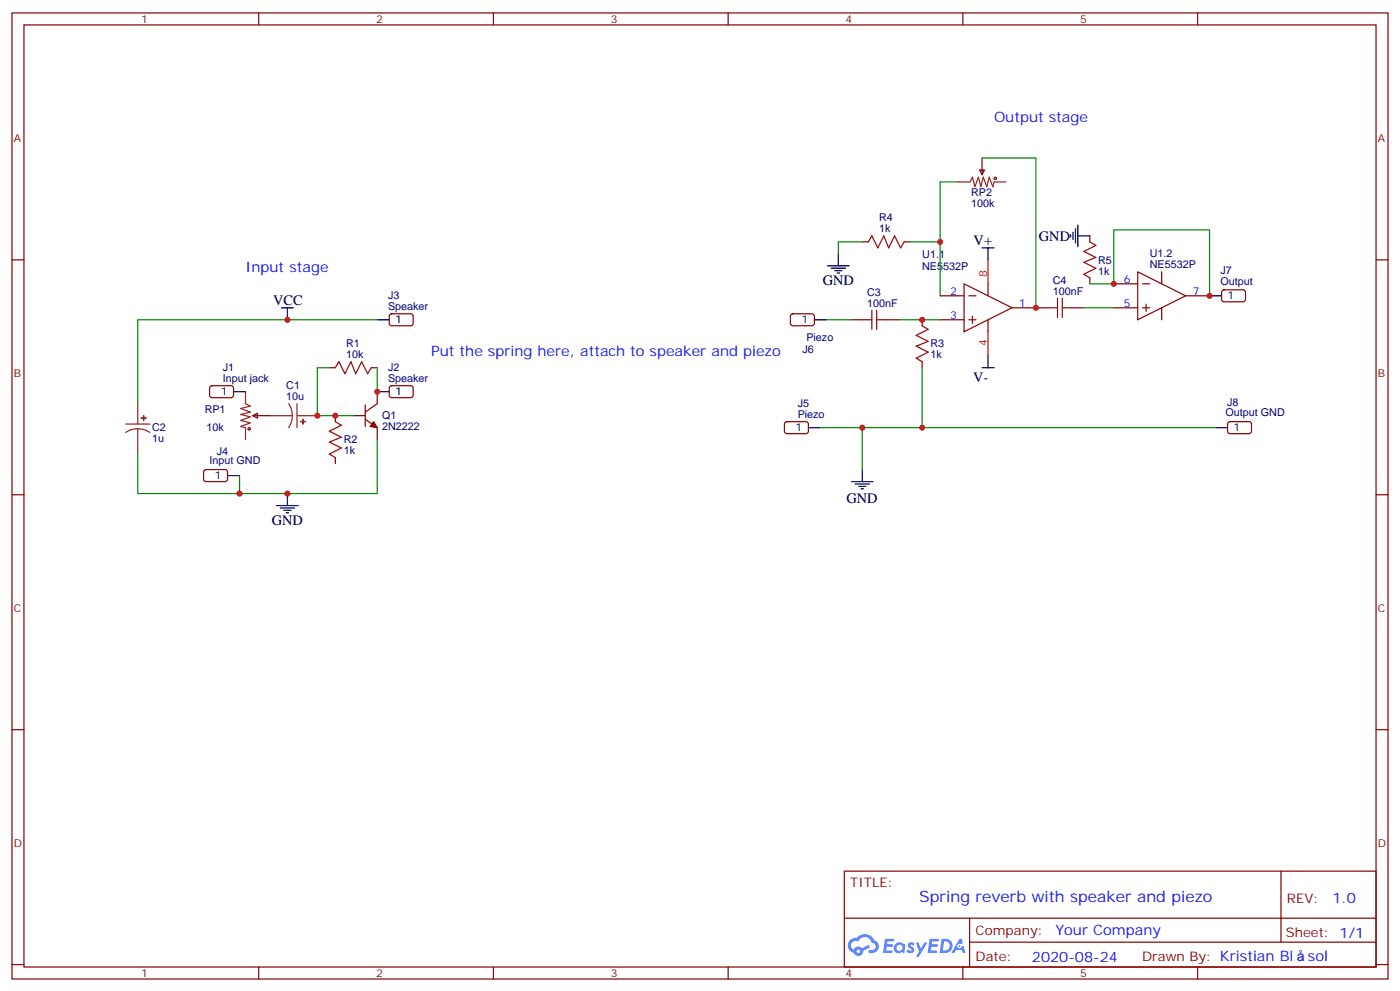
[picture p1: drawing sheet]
<svg xmlns="http://www.w3.org/2000/svg" width="412mm" height="292mm" viewBox="0 0 412 292" stroke-linecap="round" stroke-linejoin="round" font-family="sans-serif">
<g fill="none" stroke="#870000" stroke-width=".35">
<path d="M3.5 3.8h405.4v284.3h-405.4zM7.1 7.3h398.2v277.3h-398.2zM76.2 3.8v3.5M145.3 3.8v3.5M214.5 3.8v3.5M283.6 3.8v3.5M352.8 3.8v3.5M3.5 76.5h3.6M405.3 76.5h3.6M3.5 145.6h3.6M405.3 145.6h3.6M3.5 214.8h3.6"/>
<path d="M405.3 214.8h3.6M248.7 256.4h156.6v28.2h-156.6zM377.3 256.4v20.9M248.7 270.2h156.5M285.6 277.3h119.6M285.6 270.2v14.2M3.5 283.9h3.6M76.2 284.6v3.5M145.3 284.6v3.5M214.5 284.6v3.5M283.6 284.6v3.5M352.8 284.6v3.5"/>
<path d="M405.3 283.9h3.6"/>
</g>
<g fill="#5487ff">
<path d="M267.7 277.6a1.22 1.22 0 0 1 1.7 .2l-.4 .6a.47 .47 0 0 0-.3-.4 .47 .47 0 0 0-.5 .2l.1 .2a1.14 1.14 0 0 1 .8 1.8 1.14 1.14 0 0 1-1.9 0l-.2-.2 .5-.6 .7 .5a.29 .29 0 0 0 .3-.3 .29 .29 0 0 0-.2-.3 1.04 1.04 0 0 1-.6-1.7z"/>
<path d="M260.7 276.3h2.4l.3 .2-.2 .5-1.8 .1-.1 .8h1.5l.3 .4-.3 .4h-1.6l-.2 1.1h1.7l.2 .3-.2 .3-2.6 .1z"/>
<path d="M273.8 276.3h2.4l.3 .2-.1 .5-1.8 .1-.2 .8h1.6l.3 .4-.4 .4h-1.6l-.1 1.1h1.7l.2 .3-.2 .3-2.6 .1z"/>
<path d="M282.6 276.3h.7l.3 1.3-.6 .3a.69 .69 0 0 0-1 .3 .69 .69 0 0 0 .4 .9 .69 .69 0 0 0 .9-.6l.5-.2 .6 2.2h-.8l-.2-.9h-1.8l-.5 .9h-.8z"/>
<path d="M269.8 277.4h.8l.6 1.8 1.1-1.8h.9l-2.6 4.2h-.8l.9-1.5z"/>
<path d="M277.4 276.3l-.6 4.2h1.3a2.11 2.11 0 0 0 2.5-2.1 2.11 2.11 0 0 0-2.5-2.1zM278.1 277.1a1.39 1.39 0 0 1 1.7 1.4 1.39 1.39 0 0 1-1.8 1.3h-.3z"/>
<path d="M263.7 277.9a1.54 1.54 0 0 0-.1 2.2 1.54 1.54 0 0 0 2.2 .1l.6 .3 .3-2.3-.2-.3h-.4a1.49 1.49 0 0 0-2.4 0zM264 278.9a.94 .94 0 0 1 1.8 0 .94 .94 0 0 1-1.8 0z"/>
<path d="M250.4 276.7a2.18 2.18 0 0 0 1.1 3.7 1.44 1.44 0 0 0 1.6 .9 1.44 1.44 0 0 0 1.2-1.4l2-1.1-.5-.7-1.9 1a1.47 1.47 0 0 0-2.4 .4 1.39 1.39 0 0 1-.7-1.9 1.39 1.39 0 0 1 2-.5 2.12 2.12 0 0 1 2.2-1.3 2.12 2.12 0 0 1 1.9 1.7 1.14 1.14 0 0 1 1.1 1.4 1.14 1.14 0 0 1-1.7 .7 .43 .43 0 0 0-.5 .4 .43 .43 0 0 0 .4 .5 1.98 1.98 0 0 0 2.5-1.2 1.98 1.98 0 0 0-1.2-2.6 3.1 3.1 0 0 0-5.3-.6l-.9 .1zM252.3 280a.55 .55 0 0 1 1.1 0 .55 .55 0 0 1-1.1 0z"/>
<circle cx="282.6" cy="278.4" r=".26"/>
</g>
<path d="M282.2 53.6h3.6l.7-1.5 .7 2.9 1-2.9 .7 2.9 .7-2.9 1.1 2.9 .7-2.9 1.1 2.9 .3-1.4h3.5M40.6 118.8v6M72.3 115.3v3.5l1.4 .7-2.8 .7 2.8 1.1-2.8 .7 2.8 .7-2.8 1.1 2.8 .7-2.8 1 1.4 .4v3.5M85 118.8l.8 1.7 .3 1.8M87.5 118.8v7.1M37 124.8h7.1M40.6 126.2l-1.9 .3-1.7 .8M40.6 126.2l1.8 .3 1.7 .8M40.6 126.2v6.7M79.4 122.3h6.7M86.1 122.3l-.3 1.9-.8 1.7M87.5 122.3h6" fill="none" stroke="#8c2424" stroke-width=".35"/>
<g fill="#8c2424" stroke="#8c2424" stroke-width=".35">
<path d="M89.2 123.4l.1 1.4z"/>
<path d="M88.5 124.1h1.5z"/>
<path d="M41.6 123l1.4 .1z"/>
<path d="M42.3 122.3v1.5z"/>
</g>
<g fill="none" stroke="#870000" stroke-width=".35">
<path d="M288.6 50h1.4l-.7 1.4zM289.3 46.5v4.9M254 71.2h1.8M266.3 71.2h1.8M321 69.4v1.8M114.9 92.6l.5-.2h5.9l.4 .7-.1 2.4-.6 .4-5.9-.1-.4-.6v-2.1zM233.1 92.6l.4-.2h6l.4 .7-.1 2.4-.6 .4-5.9-.1-.5-.6v-2.1zM250.5 94.1h3.5M261.1 94.1h3.5M271.6 94.1v1.8M276.9 87.1h7.1M276.9 94.1h7.1"/>
<path d="M284 83.5l14.1 7.1-14.1 7zM285.4 87.1h2.1M285.4 94.1h2.1M286.5 93.1v2.1M291 83.5v3.6M291 94.1v3.5M298.1 90.6h10.6M315.7 90.6h3.6M321 81.8v1.7M328.1 90.6h7M328.1 83.5h7M335.1 80l14.1 7.1-14.1 7z"/>
<path d="M336.5 90.6h2.2M336.5 83.5h2.2M337.6 89.5v2.2M342.2 80v3.5M342.2 90.6v3.5M349.2 87.1h7.1M360.1 85.5l.4-.2 6 .1 .4 .6-.1 2.4-.6 .4h-5.9l-.5-.7v-2.1zM62 113.7l.4-.2 6 .1 .4 .6-.1 2.4-.6 .5-5.9-.1-.5-.7v-2.1zM97 108.2h1.8M107.6 119.2v6.3M109.4 108.2h1.7M111.1 115.3v3.5l-3.5 2.5"/>
<path d="M114.9 113.7l.5-.2 5.9 .1 .4 .6-.1 2.4-.6 .5-5.9-.1-.4-.7v-2.1zM271.6 106.5v1.7M60.2 138.4l.5-.2 5.9 .1 .4 .6v2.4l-.7 .4h-5.9l-.4-.7v-2.1zM74.4 122.3l1.4-.7v1.4zM74.4 122.3h5M98.8 122.3v1.8M98.8 134.7v1.8M104.1 122.3h3.5M107.6 123.4l3.5 2.5v3.5M231.3 124.3l.5-.2 5.9 .1 .4 .6v2.4l-.7 .4h-5.9l-.4-.7v-2.1zM361.8 124.3l.5-.2 5.9 .1 .5 .6-.1 2.4-.7 .4h-5.9l-.4-.7v-2.1z"/>
</g>
<g fill="none" stroke="#a10000" stroke-width=".35">
<path d="M255.8 71.2l1-1.8 1.8 3.6 1.7-3.6 1.5 3.6 1.7-3.6 1.8 3.6 1-1.8M321 71.2l1.8 1-3.5 1.8 3.5 1.8-3.5 1.4 3.5 1.8-3.5 1.7 1.7 1.1M254 94.1h2.8M256.8 91.3v5.6M258.2 94.1h2.9M258.2 91.3v5.6M271.6 95.9l1.8 1-3.5 1.8 3.5 1.8-3.5 1.4 3.5 1.7-3.5 1.8 1.7 1.1M308.7 90.6h2.8M311.5 87.8v5.6M312.9 90.6h2.8M312.9 87.8v5.6M98.8 108.2l1-1.7 1.8 3.5 1.8-3.5 1.4 3.5 1.7-3.5 1.8 3.5 1.1-1.8"/>
<path d="M98.8 124.1l1.7 1.1-3.5 1.7 3.5 1.8-3.5 1.4 3.5 1.8-3.5 1.7 1.8 1.1"/>
<circle cx="293.2" cy="52.5" r=".35"/>
<circle cx="73.4" cy="126.2" r=".35"/>
</g>
<path d="M110.1 124.1l1 1.8-2.1-.4z" fill="#870000" stroke="#870000" stroke-width=".35"/>
<g fill="none" stroke="#008700" stroke-width=".35">
<path d="M282.2 53.6h-5.3v33.5M289.3 46.5h15.9v44.1M254 71.2h-7.1v3.5M268.1 71.2h8.8M111.1 94.1h-70.5v24.7M243.4 94.1h7.1M264.6 94.1h12.3M319.3 90.6h8.8M321 83.5h7.1v-15.8h28.2v19.4M97 108.2h-3.5v14.1h10.6M111.1 108.2v7.1M271.6 108.2v17.7"/>
<path d="M70.6 140v5.3M111.1 129.4v15.9h-70.5v-12.4M241.7 125.9h12.3v12.3M254 125.9h104.1"/>
</g>
<g fill="none" stroke="#000" stroke-width=".35">
<path d="M243.8 78.2h6.3M244.8 79h4.3M245.9 79.7h2.1M246.9 74.7v3.5M289.3 73h3.5M291 73v3.5M315.4 69.1v.7M316.1 68.4v2.1M316.8 67.3v4.2M317.5 69.4h3.5M317.5 66.3v6.3M82.9 90.6h3.5"/>
<path d="M84.7 90.6v3.5M111.1 94.1h3.6M239.9 94.1h3.5M246.6 80.4h.7M356.3 87.1h3.5M68.8 115.3h3.5M111.1 115.3h3.6M289.3 108.2h3.5M291 104.7v3.5M67 140h3.6M238.1 125.9h3.6M254 138.2v3.5"/>
<path d="M358.1 125.9h3.5M81.5 148.8h6.3M82.5 149.5h4.3M83.6 150.2h2.1M84.3 150.9h.7M84.7 145.3v3.5M250.8 141.7h6.4M251.9 142.5h4.2M252.9 143.2h2.2M253.6 143.9h.8"/>
</g>
<path d="M291 76.5v7M291 97.6v7.1" fill="none" stroke="#f00" stroke-width=".35"/>
<g fill="#c00">
<circle cx="98.8" cy="122.3" r=".88"/>
<circle cx="93.5" cy="122.3" r=".88"/>
<circle cx="84.7" cy="94.1" r=".88"/>
<circle cx="84.7" cy="145.3" r=".88"/>
<circle cx="70.6" cy="145.3" r=".88"/>
<circle cx="111.1" cy="115.3" r=".88"/>
<circle cx="271.6" cy="94.1" r=".88"/>
<circle cx="305.2" cy="90.6" r=".88"/>
<circle cx="328.1" cy="83.5" r=".88"/>
<circle cx="356.3" cy="87.1" r=".88"/>
<circle cx="276.9" cy="71.2" r=".88"/>
<circle cx="254" cy="125.9" r=".88"/>
<circle cx="271.6" cy="125.9" r=".88"/>
</g>
<text font-size="4.6" fill="#00f" x="270.8" y="265.4">Spring reverb with speaker and piezo</text>
<g font-size="4.2" fill="#00f">
<text x="292.8" y="35.9">Output stage</text>
<text x="72.3" y="80">Input stage</text>
<text x="127" y="104.7">Put the spring here, attach to speaker and piezo</text>
<text x="392.5" y="265.7">1.0</text>
<text x="310.9" y="275.2">Your Company</text>
<text x="304" y="283">2020-08-24</text>
<text x="385.3" y="282.9">sol</text>
</g>
<g font-size="4.2">
<text x="306" y="70.8">GND</text>
<text x="286.8" y="72.2">V+</text>
<text x="242.4" y="83.9">GND</text>
<text x="80.4" y="89.9">VCC</text>
<text x="286.7" y="112.3">V-</text>
<text x="249.4" y="147.9">GND</text>
<text x="80.1" y="154.4">GND</text>
</g>
<g font-size="3.9" fill="#800">
<text x="250.5" y="261">TITLE:</text>
<text x="379.1" y="265.7">REV:</text>
<text x="287.4" y="275.2">Company:</text>
<text x="378.7" y="275.8">Sheet: 1/1</text>
<text x="287.4" y="282.9">Date:</text>
<text x="336.4" y="282.9">Drawn By: Kristian Bl</text>
</g>
<g font-size="3.2" fill="#800">
<text x="41.6" y="6.8">1</text>
<text x="110.8" y="6.8">2</text>
<text x="179.9" y="6.8">3</text>
<text x="249.1" y="6.8">4</text>
<text x="318.2" y="6.8">5</text>
<text x="4.1" y="41.9">A</text>
<text x="405.9" y="41.9">A</text>
<text x="4.1" y="111.1">B</text>
<text x="405.9" y="111.1">B</text>
<text x="4.1" y="180.2">C</text>
<text x="405.9" y="180.2">C</text>
<text x="4.1" y="249.3">D</text>
<text x="405.9" y="249.3">D</text>
<text x="41.6" y="287.6">1</text>
<text x="110.8" y="287.6">2</text>
<text x="179.9" y="287.6">3</text>
<text x="249.1" y="287.6">4</text>
<text x="318.2" y="287.6">5</text>
</g>
<g font-size="3.2" fill="#000080">
<text x="286.1" y="57.8">RP2</text>
<text x="258.9" y="65.1">R4</text>
<text x="286.1" y="61">100k</text>
<text x="258.9" y="68.4">1k</text>
<text x="271.7" y="75.9">U1.1</text>
<text x="323.5" y="77.6">R5</text>
<text x="338.7" y="75.8">U1.2</text>
<text x="271.6" y="79.4">NE5532P</text>
<text x="310.1" y="83.5">C4</text>
<text x="323.5" y="80.8">1k</text>
<text x="338.7" y="79">NE5532P</text>
<text x="359.5" y="83.8">Output</text>
<text x="359.5" y="80.6">J7</text>
<text x="114.3" y="88.1">J3</text>
<text x="255.4" y="87">C3</text>
<text x="310.1" y="86.7">100nF</text>
<text x="114.3" y="91.3">Speaker</text>
<text x="255.4" y="90.2">100nF</text>
<text x="237.5" y="100.5">Piezo</text>
<text x="102" y="105.4">10k</text>
<text x="102" y="102.2">R1</text>
<text x="236.4" y="104">J6</text>
<text x="274.1" y="105.4">1k</text>
<text x="274.1" y="102.2">R3</text>
<text x="65.6" y="112.5">Input jack</text>
<text x="65.6" y="109.3">J1</text>
<text x="114.3" y="112.5">Speaker</text>
<text x="114.3" y="109.3">J2</text>
<text x="84.3" y="117.8">10u</text>
<text x="84.3" y="114.6">C1</text>
<text x="235" y="119.9">J5</text>
<text x="361.5" y="119.6">J8</text>
<text x="60.3" y="121.6">RP1</text>
<text x="112.5" y="123.4">Q1</text>
<text x="235" y="123">Piezo</text>
<text x="361" y="122.6">Output GND</text>
<text x="44.8" y="130.1">1u</text>
<text x="44.8" y="126.9">C2</text>
<text x="60.8" y="126.9">10k</text>
<text x="101.2" y="130.5">R2</text>
<text x="112.5" y="126.6">2N2222</text>
<text x="61.7" y="136.5">Input GND</text>
<text x="63.9" y="134">J4</text>
<text x="101.2" y="133.6">1k</text>
</g>
<g font-size="3.2" fill="#f00">
<text x="290.7" y="81.4" transform="rotate(-90 290.7 81.4)">8</text>
<text x="290.7" y="101.8" transform="rotate(-90 290.7 101.8)">4</text>
</g>
<g font-size="3.2" fill="#00f">
<text x="331" y="83.2">6</text>
<text x="279.9" y="86.7">2</text>
<text x="351.4" y="86.7">7</text>
<text x="279.9" y="93.8">3</text>
<text x="300.2" y="90.2">1</text>
<text x="331" y="90.2">5</text>
</g>
<g font-size="3.2">
<text x="361.6" y="88.1">1</text>
<text x="116.4" y="95.2">1</text>
<text x="236.1" y="95.2">1</text>
<text x="65" y="116.3">1</text>
<text x="116.4" y="116.3">1</text>
<text x="234.3" y="126.9">1</text>
<text x="363.4" y="126.9">1</text>
<text x="63.2" y="141">1</text>
</g>
</svg>
